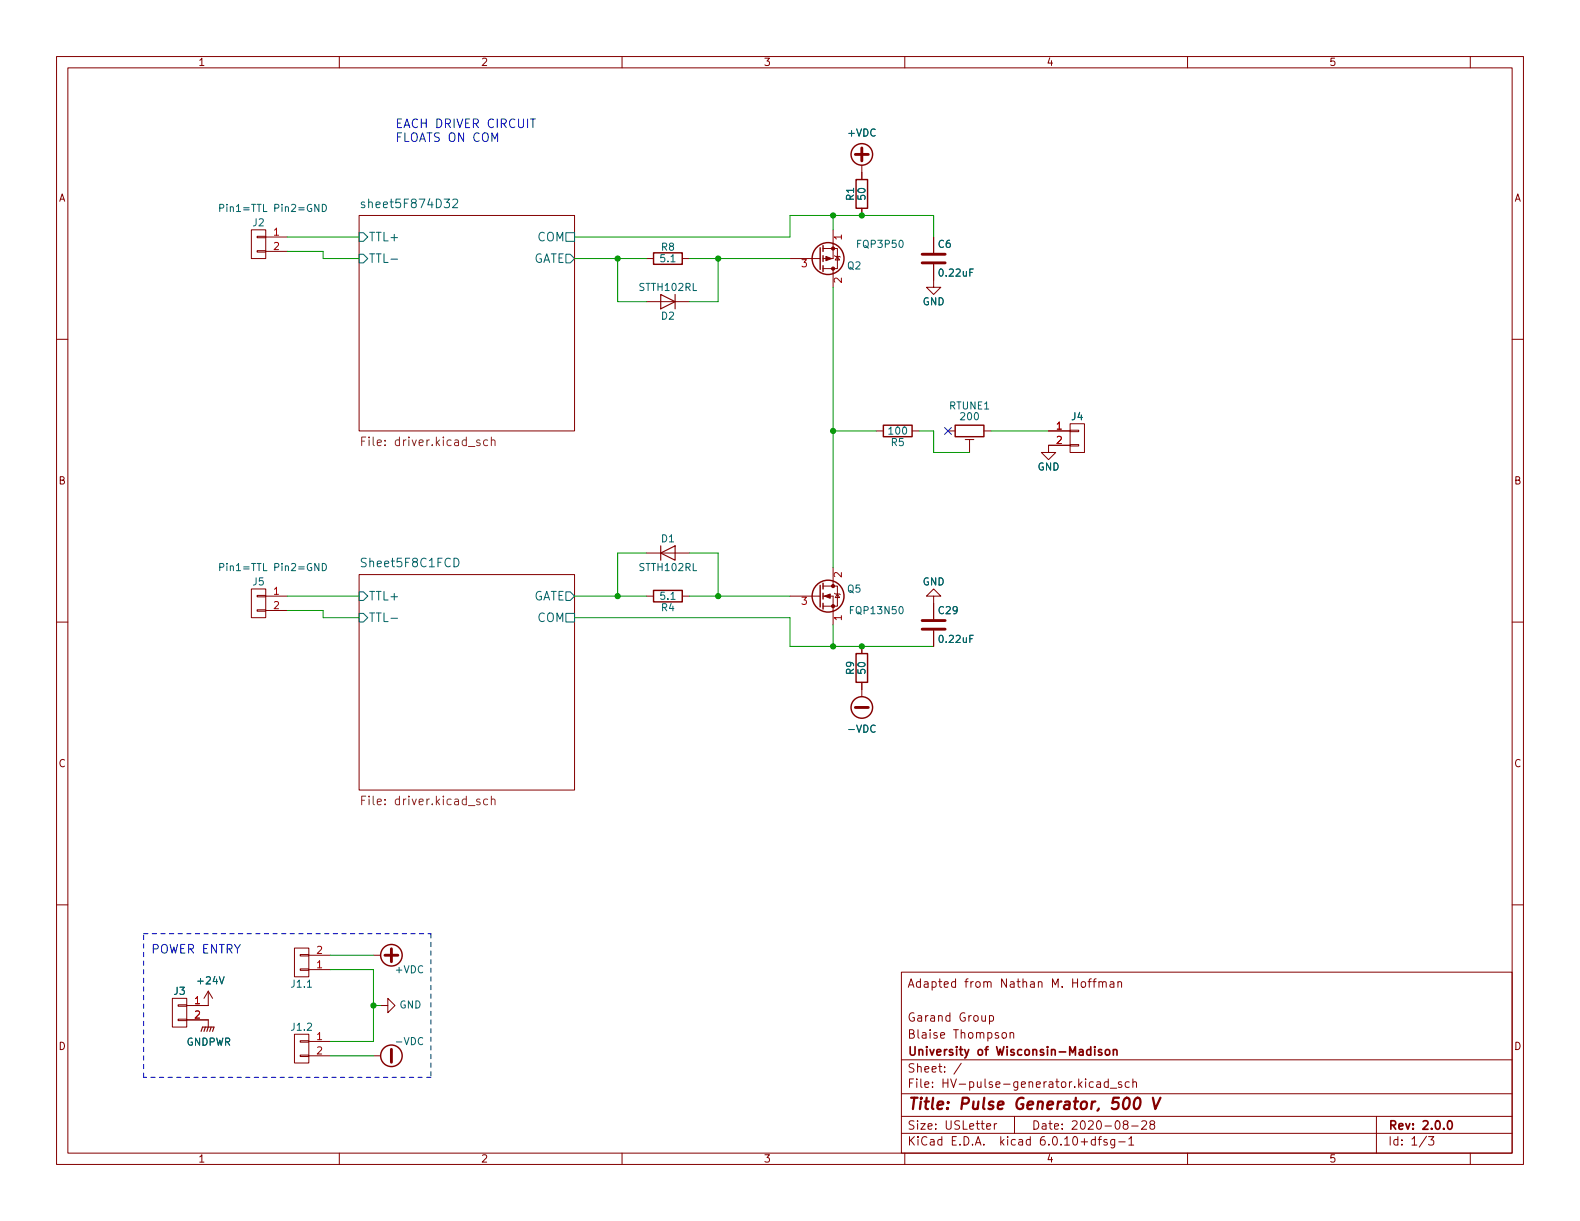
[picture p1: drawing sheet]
EESchema Schematic File Version 4
EELAYER 30 0
EELAYER END
$Descr USLetter 11000 8500
encoding utf-8
Sheet 1 3
Title "Pulse Generator, 500 V"
Date "2020-08-28"
Rev "2.0.0"
Comp "University of Wisconsin-Madison"
Comment1 "Blaise Thompson"
Comment2 "Garand Group"
Comment3 ""
Comment4 "Adapted from Nathan M. Hoffman"
$EndDescr
$Comp
L HV-pulse-generator-rescue:Q_PMOS_SDG Q2
U 1 1
P 5700 1800
F 0 "Q2" H 6000 1850 50  0000 R CNN
F 1 "FQP3P50" H 6300 1700 50  0000 R CNN
F 2 "hvhf:FQP3P20" H 5900 1900 50  0001 C CNN
F 3 "" H 5700 1800 50  0000 C CNN
	1    5700 1800
	1    0    0    1   
$EndComp
$Comp
L HV-pulse-generator-rescue:Q_NMOS_SDG Q5
U 1 1
P 5700 4150
F 0 "Q5" H 6000 4200 50  0000 R CNN
F 1 "FQP13N50" H 6300 4050 50  0000 R CNN
F 2 "hvhf:FQP4N20L" H 5900 4250 50  0001 C CNN
F 3 "" H 5700 4150 50  0000 C CNN
	1    5700 4150
	1    0    0    -1  
$EndComp
$Comp
L HV-pulse-generator-rescue:CONN_01X02 J2
U 1 1
P 1800 1700
F 0 "J2" H 1800 1850 50  0000 C CNN
F 1 "Pin1=TTL Pin2=GND" H 1700 1950 50  0000 C CNN
F 2 "Connector_PinHeader_2.54mm:PinHeader_1x02_P2.54mm_Vertical" H 1800 1700 50  0001 C CNN
F 3 "" H 1800 1700 50  0000 C CNN
	1    1800 1700
	-1   0    0    -1  
$EndComp
$Comp
L HV-pulse-generator-rescue:CONN_01X02 J3
U 1 1
P 1250 7050
F 0 "J3" H 1250 7200 50  0000 C CNN
F 1 "Pin1=24V Pin2=GND" H 1150 6900 50  0001 C CNN
F 2 "Connector_PinHeader_2.54mm:PinHeader_1x02_P2.54mm_Vertical" H 1250 7050 50  0001 C CNN
F 3 "" H 1250 7050 50  0000 C CNN
	1    1250 7050
	-1   0    0    -1  
$EndComp
$Comp
L HV-pulse-generator-rescue:CONN_01X02 J5
U 1 1
P 1800 4200
F 0 "J5" H 1800 4350 50  0000 C CNN
F 1 "Pin1=TTL Pin2=GND" H 1700 4450 50  0000 C CNN
F 2 "Connector_PinHeader_2.54mm:PinHeader_1x02_P2.54mm_Vertical" H 1800 4200 50  0001 C CNN
F 3 "" H 1800 4200 50  0000 C CNN
	1    1800 4200
	-1   0    0    -1  
$EndComp
$Comp
L HV-pulse-generator-rescue:R R5
U 1 1
P 6250 3000
F 0 "R5" V 6330 3000 50  0000 C CNN
F 1 "100" V 6250 3000 50  0000 C CNN
F 2 "hvhf:Resistor_TO-220_Vertical" V 6180 3000 50  0001 C CNN
F 3 "" H 6250 3000 50  0000 C CNN
	1    6250 3000
	0    1    1    0   
$EndComp
$Comp
L HV-pulse-generator-rescue:C C29
U 1 1
P 6500 4350
F 0 "C29" H 6525 4450 50  0000 L CNN
F 1 "0.22uF" H 6525 4250 50  0000 L CNN
F 2 "hvhf:ECW-FA2J(10-68)4J" H 6538 4200 50  0001 C CNN
F 3 "" H 6500 4350 50  0000 C CNN
	1    6500 4350
	1    0    0    -1  
$EndComp
$Comp
L HV-pulse-generator-rescue:C C6
U 1 1
P 6500 1800
F 0 "C6" H 6525 1900 50  0000 L CNN
F 1 "0.22uF" H 6525 1700 50  0000 L CNN
F 2 "hvhf:ECW-FA2J(10-68)4J" H 6538 1650 50  0001 C CNN
F 3 "" H 6500 1800 50  0000 C CNN
	1    6500 1800
	1    0    0    -1  
$EndComp
$Comp
L HV-pulse-generator-rescue:R R1
U 1 1
P 6000 1350
F 0 "R1" V 6080 1350 50  0000 C CNN
F 1 "50" V 6000 1350 50  0000 C CNN
F 2 "hvhf:Resistor_TO-220_Vertical" V 5930 1350 50  0001 C CNN
F 3 "" H 6000 1350 50  0000 C CNN
	1    6000 1350
	-1   0    0    1   
$EndComp
$Comp
L HV-pulse-generator-rescue:R R9
U 1 1
P 6000 4650
F 0 "R9" V 6080 4650 50  0000 C CNN
F 1 "50" V 6000 4650 50  0000 C CNN
F 2 "hvhf:Resistor_TO-220_Vertical" V 5930 4650 50  0001 C CNN
F 3 "" H 6000 4650 50  0000 C CNN
	1    6000 4650
	-1   0    0    1   
$EndComp
$Comp
L HV-pulse-generator-rescue:CONN_01X02 J4
U 1 1
P 7500 3050
F 0 "J4" H 7500 3200 50  0000 C CNN
F 1 "CONN_01X02" V 7600 3050 50  0001 C CNN
F 2 "Connector_PinHeader_2.54mm:PinHeader_1x02_P2.54mm_Vertical" H 7500 3050 50  0001 C CNN
F 3 "" H 7500 3050 50  0000 C CNN
	1    7500 3050
	1    0    0    -1  
$EndComp
$Comp
L power:GND #PWR04
U 1 1
P 7300 3100
F 0 "#PWR04" H 7300 2850 50  0001 C CNN
F 1 "GND" H 7300 2950 50  0000 C CNN
F 2 "" H 7300 3100 50  0000 C CNN
F 3 "" H 7300 3100 50  0000 C CNN
	1    7300 3100
	1    0    0    -1  
$EndComp
Wire Wire Line
	6100 3000 5800 3000
$Comp
L power:+24V #PWR07
U 1 1
P 1450 7000
F 0 "#PWR07" H 1450 6850 50  0001 C CNN
F 1 "+24V" H 1465 7173 50  0000 C CNN
F 2 "" H 1450 7000 50  0001 C CNN
F 3 "" H 1450 7000 50  0001 C CNN
	1    1450 7000
	1    0    0    -1  
$EndComp
$Comp
L power:GNDPWR #PWR09
U 1 1
P 1450 7100
F 0 "#PWR09" H 1450 6900 50  0001 C CNN
F 1 "GNDPWR" H 1454 6946 50  0000 C CNN
F 2 "" H 1450 7050 50  0001 C CNN
F 3 "" H 1450 7050 50  0001 C CNN
	1    1450 7100
	1    0    0    -1  
$EndComp
$Sheet
S 2500 1500 1500 1500
U 5F874D38
F0 "sheet5F874D32" 60
F1 "driver.sch" 60
F2 "TTL+" I L 2500 1650 60 
F3 "TTL-" I L 2500 1800 60 
F4 "GATE" O R 4000 1800 60 
F5 "COM" U R 4000 1650 60 
$EndSheet
$Comp
L power:-VDC #PWR010
U 1 1
P 2600 7350
F 0 "#PWR010" H 2600 7250 50  0001 C CNN
F 1 "-VDC" V 2700 7600 50  0000 C CNN
F 2 "" H 2600 7350 50  0001 C CNN
F 3 "" H 2600 7350 50  0001 C CNN
	1    2600 7350
	0    1    -1   0   
$EndComp
Wire Notes Line
	1000 7500 1000 6500
Wire Notes Line
	1000 6500 3000 6500
Wire Notes Line
	3000 6500 3000 7500
Wire Notes Line
	3000 7500 1000 7500
Text Notes 1050 6650 0    60   ~ 0
POWER ENTRY
$Comp
L power:GND #PWR08
U 1 1
P 2650 7000
F 0 "#PWR08" H 2650 6750 50  0001 C CNN
F 1 "GND" V 2655 6872 50  0000 R CNN
F 2 "" H 2650 7000 50  0001 C CNN
F 3 "" H 2650 7000 50  0001 C CNN
	1    2650 7000
	0    -1   -1   0   
$EndComp
Wire Wire Line
	2000 1650 2500 1650
Wire Wire Line
	2000 1750 2250 1750
Wire Wire Line
	2250 1750 2250 1800
Wire Wire Line
	2250 1800 2500 1800
Wire Wire Line
	2000 4150 2500 4150
Wire Wire Line
	2000 4250 2250 4250
Wire Wire Line
	2250 4250 2250 4300
Wire Wire Line
	2250 4300 2500 4300
$Comp
L power:-VDC #PWR05
U 1 1
P 6000 4800
F 0 "#PWR05" H 6000 4700 50  0001 C CNN
F 1 "-VDC" H 6000 5075 50  0000 C CNN
F 2 "" H 6000 4800 50  0001 C CNN
F 3 "" H 6000 4800 50  0001 C CNN
	1    6000 4800
	-1   0    0    1   
$EndComp
$Comp
L power:+VDC #PWR01
U 1 1
P 6000 1200
F 0 "#PWR01" H 6000 1100 50  0001 C CNN
F 1 "+VDC" H 6000 1475 50  0000 C CNN
F 2 "" H 6000 1200 50  0001 C CNN
F 3 "" H 6000 1200 50  0001 C CNN
	1    6000 1200
	1    0    0    -1  
$EndComp
Wire Wire Line
	5500 1650 5500 1500
Wire Wire Line
	5500 1500 5800 1500
Wire Wire Line
	5800 1600 5800 1500
Connection ~ 5800 1500
Wire Wire Line
	5800 1500 6000 1500
Wire Wire Line
	6500 1500 6500 1650
$Comp
L power:GND #PWR02
U 1 1
P 6500 1950
F 0 "#PWR02" H 6500 1700 50  0001 C CNN
F 1 "GND" H 6500 1800 50  0000 C CNN
F 2 "" H 6500 1950 50  0000 C CNN
F 3 "" H 6500 1950 50  0000 C CNN
	1    6500 1950
	1    0    0    -1  
$EndComp
Connection ~ 6000 1500
Wire Wire Line
	6000 1500 6500 1500
Wire Wire Line
	5500 4300 5500 4500
Wire Wire Line
	5500 4500 5800 4500
$Comp
L power:GND #PWR03
U 1 1
P 6500 4200
F 0 "#PWR03" H 6500 3950 50  0001 C CNN
F 1 "GND" H 6500 4050 50  0000 C CNN
F 2 "" H 6500 4200 50  0000 C CNN
F 3 "" H 6500 4200 50  0000 C CNN
	1    6500 4200
	-1   0    0    1   
$EndComp
Wire Wire Line
	5800 4350 5800 4500
Connection ~ 5800 4500
Wire Wire Line
	5800 4500 6000 4500
Connection ~ 6000 4500
Wire Wire Line
	6000 4500 6500 4500
Wire Wire Line
	5800 3950 5800 3000
Connection ~ 5800 3000
Wire Wire Line
	5800 3000 5800 2000
Text Notes 2750 1000 0    60   ~ 0
EACH DRIVER CIRCUIT\nFLOATS ON COM
Wire Wire Line
	6900 3000 7300 3000
$Comp
L HV-pulse-generator-rescue:POT_TRIM RTUNE1
U 1 1
P 6750 3000
F 0 "RTUNE1" V 6575 3000 50  0000 C CNN
F 1 "200" V 6650 3000 50  0000 C CNN
F 2 "Potentiometer_THT:Potentiometer_Bourns_3296W_Vertical" H 6750 3000 50  0001 C CNN
F 3 "" H 6750 3000 50  0001 C CNN
	1    6750 3000
	0    -1   1    0   
$EndComp
Wire Wire Line
	6400 3000 6500 3000
Wire Wire Line
	6500 3000 6500 3150
Wire Wire Line
	6500 3150 6750 3150
NoConn ~ 6600 3000
$Comp
L HV-pulse-generator-rescue:R R8
U 1 1
P 4650 1800
AR Path="/5F54E1F1" Ref="R8"  Part="1" 
AR Path="/5F8C1FCE/5F54E1F1" Ref="R?"  Part="1" 
AR Path="/5F874D38/5F54E1F1" Ref="R?"  Part="1" 
F 0 "R8" V 4730 1800 50  0000 C CNN
F 1 "5.1" V 4650 1800 50  0000 C CNN
F 2 "hvhf:Resistor_Horizontal_RM15mm" V 4580 1800 50  0001 C CNN
F 3 "" H 4650 1800 50  0000 C CNN
	1    4650 1800
	0    -1   -1   0   
$EndComp
$Comp
L HV-pulse-generator-rescue:D D2
U 1 1
P 4650 2100
AR Path="/5F54E1F7" Ref="D2"  Part="1" 
AR Path="/5F8C1FCE/5F54E1F7" Ref="D?"  Part="1" 
AR Path="/5F874D38/5F54E1F7" Ref="D?"  Part="1" 
F 0 "D2" H 4650 2200 50  0000 C CNN
F 1 "STTH102RL" H 4650 2000 50  0000 C CNN
F 2 "hvhf:Diode_DO-41_SOD81_Horizontal_RM10" H 4650 2100 50  0001 C CNN
F 3 "" H 4650 2100 50  0000 C CNN
	1    4650 2100
	-1   0    0    1   
$EndComp
$Comp
L HV-pulse-generator-rescue:R R4
U 1 1
P 4650 4150
AR Path="/5F550E49" Ref="R4"  Part="1" 
AR Path="/5F8C1FCE/5F550E49" Ref="R?"  Part="1" 
AR Path="/5F874D38/5F550E49" Ref="R?"  Part="1" 
F 0 "R4" V 4730 4150 50  0000 C CNN
F 1 "5.1" V 4650 4150 50  0000 C CNN
F 2 "hvhf:Resistor_Horizontal_RM15mm" V 4580 4150 50  0001 C CNN
F 3 "" H 4650 4150 50  0000 C CNN
	1    4650 4150
	0    1    1    0   
$EndComp
Wire Wire Line
	4800 1800 5000 1800
Wire Wire Line
	5000 1800 5000 2100
Wire Wire Line
	4800 2100 5000 2100
Connection ~ 5000 1800
Wire Wire Line
	5000 1800 5500 1800
Wire Wire Line
	5000 4150 5000 3850
$Comp
L HV-pulse-generator-rescue:D D1
U 1 1
P 4650 3850
AR Path="/5F550E56" Ref="D1"  Part="1" 
AR Path="/5F8C1FCE/5F550E56" Ref="D?"  Part="1" 
AR Path="/5F874D38/5F550E56" Ref="D?"  Part="1" 
F 0 "D1" H 4650 3950 50  0000 C CNN
F 1 "STTH102RL" H 4650 3750 50  0000 C CNN
F 2 "hvhf:Diode_DO-41_SOD81_Horizontal_RM10" H 4650 3850 50  0001 C CNN
F 3 "" H 4650 3850 50  0000 C CNN
	1    4650 3850
	1    0    0    -1  
$EndComp
$Sheet
S 2500 4000 1500 1500
U 5F8C1FCE
F0 "Sheet5F8C1FCD" 60
F1 "driver.sch" 60
F2 "TTL+" I L 2500 4150 60 
F3 "TTL-" I L 2500 4300 60 
F4 "GATE" O R 4000 4150 60 
F5 "COM" U R 4000 4300 60 
$EndSheet
Wire Wire Line
	5000 4150 5500 4150
Wire Wire Line
	5500 4300 4000 4300
Wire Wire Line
	4000 1650 5500 1650
Wire Wire Line
	4500 3850 4300 3850
Wire Wire Line
	4800 4150 5000 4150
Connection ~ 5000 4150
Wire Wire Line
	5000 3850 4800 3850
Wire Wire Line
	4300 3850 4300 4150
Connection ~ 4300 4150
Wire Wire Line
	4300 4150 4500 4150
Wire Wire Line
	4000 4150 4300 4150
Wire Wire Line
	4300 2100 4300 1800
Wire Wire Line
	4300 2100 4500 2100
Connection ~ 4300 1800
Wire Wire Line
	4300 1800 4500 1800
Wire Wire Line
	4000 1800 4300 1800
$Comp
L HV-pulse-generator-rescue:CONN_01X02 J1.2
U 1 1
P 2100 7300
F 0 "J1.2" H 2100 7450 50  0000 C CNN
F 1 "Pin1=24V Pin2=GND" H 2000 7150 50  0001 C CNN
F 2 "Connector_PinHeader_2.54mm:PinHeader_1x02_P2.54mm_Vertical" H 2100 7300 50  0001 C CNN
F 3 "" H 2100 7300 50  0000 C CNN
	1    2100 7300
	-1   0    0    -1  
$EndComp
$Comp
L HV-pulse-generator-rescue:CONN_01X02 J1.1
U 1 1
P 2100 6700
F 0 "J1.1" H 2100 6850 50  0000 C CNN
F 1 "Pin1=24V Pin2=GND" H 2000 6550 50  0001 C CNN
F 2 "Connector_PinHeader_2.54mm:PinHeader_1x02_P2.54mm_Vertical" H 2100 6700 50  0001 C CNN
F 3 "" H 2100 6700 50  0000 C CNN
	1    2100 6700
	-1   0    0    1   
$EndComp
Wire Wire Line
	2600 7350 2300 7350
Wire Wire Line
	2600 6650 2300 6650
$Comp
L power:+VDC #PWR06
U 1 1
P 2600 6650
F 0 "#PWR06" H 2600 6550 50  0001 C CNN
F 1 "+VDC" V 2500 6900 50  0000 C CNN
F 2 "" H 2600 6650 50  0001 C CNN
F 3 "" H 2600 6650 50  0001 C CNN
	1    2600 6650
	0    1    -1   0   
$EndComp
Wire Wire Line
	2650 7000 2600 7000
Wire Wire Line
	2600 7000 2600 6750
Wire Wire Line
	2600 6750 2300 6750
Wire Wire Line
	2300 7250 2600 7250
Wire Wire Line
	2600 7250 2600 7000
Connection ~ 2600 7000
$EndSCHEMATC
